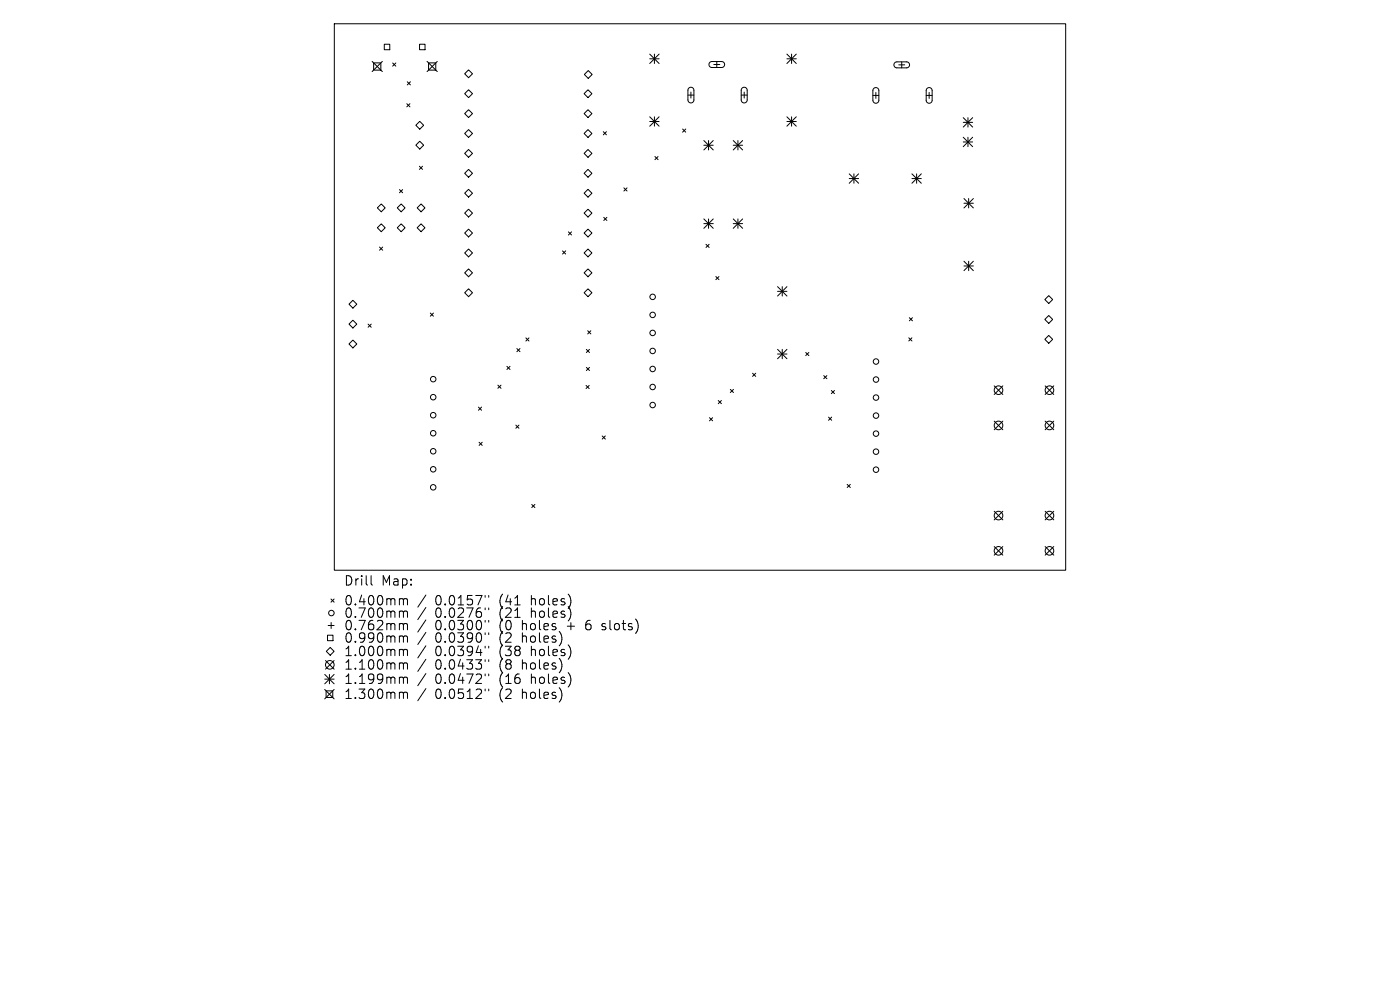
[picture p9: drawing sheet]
<svg xmlns="http://www.w3.org/2000/svg" width="297mm" height="210mm" viewBox="0 0 297 210" stroke-linecap="round" stroke-linejoin="round" font-family="sans-serif">
<g fill="none" stroke="#000" stroke-width=".21">
<path d="M70.9 5h155.2v116h-155.2zM81.5 9.4h1.2v1.1h-1.2zM83.3 13.4l.7 .6M84 13.4l-.7 .6M86.4 17.3l.7 .7M87.1 17.3l-.7 .7M89 9.4h1.2v1.1h-1.2zM99.4 14.8l.8 .8-.8 .9-.8-.9zM99.4 19l.8 .9-.8 .8-.8-.8zM123.9 19.9l.8-.9 .9 .9-.9 .8zM124.8 15l.8 .8-.8 .8-.8-.8zM137.8 11.5l2 2"/>
<path d="M137.8 12.5h2M138.8 11.5v2M139.8 11.5l-2 2M146.1 18.7l.6-.2 .5 .5v2.3l-.2 .3-.3 .2-.5-.1-.3-.4v-2.2zM146.6 19.5v1.3M150.6 13.2l.4-.1h2.2l.4 .2 .1 .5-.2 .3-.3 .2h-2.3l-.5-.4zM151.4 13.7h1.3M152.1 13.1v1.2M157.4 18.7l.6-.2 .5 .5v2.3l-.2 .3-.3 .2-.5-.1-.2-.4-.1-2.2zM157.9 19.5v1.3M166.9 12.5h2M166.9 11.5l2 2"/>
<path d="M167.9 11.5v2M168.9 11.5l-2 2M185.4 18.8l.6-.2 .4 .5v2.3l-.1 .3-.4 .2-.5-.1-.2-.4v-2.2zM185.8 19.6v1.3M189.8 13.3l.4-.2h2.2l.4 .3 .1 .5-.1 .3-.4 .2h-2.2l-.5-.4zM190.7 13.8h1.2M191.3 13.1v1.3M196.7 18.8l.6-.2 .4 .5v2.3l-.1 .3-.4 .2-.4-.1-.3-.4v-2.2zM197.1 19.6v1.3M86.3 22l.7 .7M87 22l-.7 .7M88.2 26.6l.8-.9 .9 .9-.9 .8z"/>
<path d="M89 35.3l.6 .6M89 30l.9 .8-.9 .8-.8-.8zM89.6 35.3l-.6 .6M99.4 23.3l.8 .8-.8 .8-.8-.8zM99.4 27.5l.8 .8-.8 .8-.8-.8zM99.4 31.7l.8 .8-.8 .9-.8-.9zM99.4 35.9l.8 .9-.8 .8-.8-.8zM123.9 28.3l.8-.8 .9 .8-.9 .8zM123.9 32.5l.8-.8 .9 .8-.9 .9zM124.7 23.3l.9 .8-.9 .8-.8-.8zM124.7 35.9l.9 .9-.9 .8-.8-.8zM128 27.9l.7 .7"/>
<path d="M128.7 27.9l-.7 .7M132.4 39.9l.6 .6M133 39.9l-.6 .6M137.8 24.8l2 2M137.8 25.8h2M138.8 24.8v2M138.9 33.2l.7 .7M139.6 33.2l-.7 .7M139.8 24.8l-2 2M144.8 27.4l.7 .6M145.5 27.4l-.7 .6M145.9 20.2h1.3"/>
<path d="M149.3 29.8l2 2M149.3 30.8h2M150.3 29.8v2M151.3 29.8l-2 2M155.6 30.8h1.9M155.6 29.8l1.9 2M156.5 29.8v2M157.2 20.2h1.3M157.5 29.8l-1.9 2M166.9 25.8h2M166.9 24.8l2 2M167.9 24.8v2"/>
<path d="M168.9 24.8l-2 2M180.2 36.9l2 2M180.2 37.9h2M181.2 36.9v2M182.2 36.9l-2 2M185.2 20.2h1.2M193.5 37.9h2M193.5 36.9l2 2M194.5 36.9v2M195.5 36.9l-2 2M196.5 20.2h1.2M204.3 25l2 2"/>
<path d="M204.3 26h2M204.3 29.1l2 2M204.3 30.1h2M205.3 25v2M205.3 29.1v2M206.3 25l-2 2M206.3 29.1l-2 2M80.1 44.1l.8-.8 .8 .8-.8 .8zM80.1 48.3l.8-.8 .8 .8-.8 .9zM80.5 52.4l.7 .7M81.2 52.4l-.7 .7M84.3 44.1l.8-.8 .8 .8-.8 .8z"/>
<path d="M84.7 40.2l.7 .7M85.1 47.5l.8 .8-.8 .9-.8-.9zM85.4 40.2l-.7 .7M89.3 43.3l.9 .8-.9 .8-.8-.8zM89.3 47.5l.9 .8-.9 .9-.8-.9zM99.4 40.2l.8 .8-.8 .8-.8-.8zM99.4 44.4l.8 .8-.8 .8-.8-.8zM99.4 48.6l.8 .8-.8 .9-.8-.9zM99.4 52.8l.8 .9-.8 .8-.8-.8zM99.4 57l.8 .9-.8 .8-.8-.8zM119.3 53.2l.7 .7M120 53.2l-.7 .7"/>
<path d="M120.6 49.2l.7 .6M121.3 49.2l-.7 .6M123.9 41l.8-.8 .9 .8-.9 .8zM123.9 45.2l.8-.8 .9 .8-.9 .8zM123.9 49.4l.8-.8 .9 .8-.9 .9zM123.9 53.7l.8-.9 .9 .9-.9 .8zM124.7 57l.9 .9-.9 .8-.8-.8zM128.1 46.1l.6 .7M128.7 46.1l-.6 .7M149.3 46.4l2 2M149.3 47.4h2M149.8 51.8l.6 .7"/>
<path d="M150.3 46.4v2M150.4 51.8l-.6 .7M151.3 46.4l-2 2M151.9 58.7l.6 .6M152.5 58.7l-.6 .6M155.6 47.4h1.9M155.6 46.4l1.9 2M156.5 46.4v2M157.5 46.4l-1.9 2M204.5 42.1l2 2M204.5 43.1h2M204.5 55.4l2 2"/>
<path d="M204.5 56.4h2M205.5 42.1v2M205.5 55.4v2M206.5 42.1l-2 2M206.5 55.4l-2 2M74 64.5l.9-.8 .8 .8-.8 .9zM74 68.8l.9-.9 .8 .9-.8 .8zM74.9 72.1l.8 .9-.8 .8-.9-.8zM78.1 68.8l.7 .6M78.8 68.8l-.7 .6M91.3 66.4l.7 .7M92 66.4l-.7 .7"/>
<path d="M99.4 61.3l.8 .8-.8 .8-.8-.8zM107.5 77.7l.7 .7M108.2 77.7l-.7 .7M109.6 73.9l.7 .7M110.3 73.9l-.7 .7M111.6 71.7l.6 .6M112.2 71.7l-.6 .6M123.9 62.1l.8-.8 .9 .8-.9 .8zM124.4 74.1l.7 .7M124.4 77.9l.7 .7M124.7 70.2l.6 .6M125.1 74.1l-.7 .7"/>
<path d="M125.1 77.9l-.7 .7M125.3 70.2l-.6 .6M159.7 79.2l.6 .6M160.3 79.2l-.6 .6M165 60.8l1.9 2M165 61.8h1.9M165 74.1l1.9 2M165 75.1h1.9M166 60.8v2M166 74.1v2M166.9 60.8l-1.9 2M166.9 74.1l-1.9 2"/>
<path d="M170.9 74.8l.7 .6M171.6 74.8l-.7 .6M174.8 79.7l.6 .6M175.4 79.7l-.6 .6M192.8 71.7l.7 .6M192.9 67.4l.7 .7M193.5 71.7l-.7 .6M193.6 67.4l-.7 .7M221.7 63.5l.8-.8 .8 .8-.8 .9zM221.7 67.8l.8-.9 .8 .9-.8 .8zM221.7 72l.8-.8 .8 .8-.8 .8zM101.5 86.4l.7 .6"/>
<path d="M101.6 93.8l.7 .7M102.2 86.4l-.7 .6M102.3 93.8l-.7 .7M105.6 81.7l.7 .7M106.3 81.7l-.7 .7M109.4 90.2l.7 .6M110.1 90.2l-.7 .6M124.3 81.8l.7 .6M125 81.8l-.7 .6M127.8 92.5l.6 .6M128.4 92.5l-.6 .6M150.5 88.6l.7 .7"/>
<path d="M151.2 88.6l-.7 .7M152.4 85l.6 .6M153 85l-.6 .6M154.9 82.6l.7 .7M155.6 82.6l-.7 .7M175.8 88.5l.6 .7M176.4 82.8l.6 .7M176.4 88.5l-.6 .7M177 82.8l-.6 .7M210.9 81.9l1.8 1.8M210.9 89.3l1.8 1.9M212.7 81.9l-1.8 1.8"/>
<path d="M212.7 89.3l-1.8 1.9M221.7 81.9l1.9 1.8M221.7 89.3l1.9 1.9M223.6 81.9l-1.9 1.8M223.6 89.3l-1.9 1.9M112.8 107l.7 .7M113.5 107l-.7 .7M179.7 102.8l.7 .6M180.4 102.8l-.7 .6M210.9 108.5l1.8 1.8M210.9 115.9l1.8 1.9M212.7 108.5l-1.8 1.8"/>
<path d="M212.7 115.9l-1.8 1.9M221.7 108.5l1.9 1.8M221.7 115.9l1.9 1.9M223.6 108.5l-1.9 1.8M223.6 115.9l-1.9 1.9M69.2 138.2l.9-.9 .8 .9-.8 .8zM69.5 134.7h1.1v1.2h-1.1zM69.6 132.7h1.3M70.2 127.1l.7 .6M70.2 132.1v1.2M70.9 127.1l-.7 .6M78.7 122.1v1.7l.3 .3"/>
<path d="M85 127l.5 .1 .1 .2M85 129.6l.5 .1 .1 .2M85 132.3l.5 .1 .1 .2M85 134.9l.5 .1 .1 .2M85 137.8h.5l.1 .2M85.6 127.3l.3-.3 .4 .1 .1 1.2M85.6 127.3v1M85.6 129.9v1.1M85.6 132.6v1M85.6 135.2v1M85.6 138v1.1M85.6 129.9l.3-.3 .4 .1 .1 1.3"/>
<path d="M85.6 132.6l.3-.3 .4 .1 .1 1.2M85.6 135.2l.3-.3 .4 .1 .1 1.2M85.6 138l.3-.2h.4l.1 1.3M90.3 126.2l-1.7 2.6M90.3 128.9l-1.7 2.5M90.3 131.5l-1.7 2.6M90.3 134.1l-1.7 2.6M90.3 137l-1.7 2.6M90.3 139.9l-1.7 2.5M102.9 126.3v.4M102.9 129v.3M102.9 131.6v.4"/>
<path d="M102.9 134.2v.4M102.9 137.1v.4M102.9 139.9v.4M103.7 126.3v.4M103.7 129v.3M103.7 131.6v.4M103.7 134.2v.4M103.7 137.1v.4M103.7 139.9v.4M127.7 133.5l.2 .1M127.8 132.4v.4M68.9 146.3l2 2"/>
<path d="M68.9 143.1l2 2M68.9 144.1h2M69.1 140.1l1.8 1.8M69.2 146.5h1.4v1.5h-1.4zM69.9 143.1v2M70.9 140.1l-1.8 1.8M70.9 143.1l-2 2M70.9 146.3l-2 2M85 140.6l.5 .1 .1 .2M85 143.6l.5 .1 .1 .2M85 146.8h.3l.3 .3M85.6 140.9v1"/>
<path d="M85.6 143.9v1.1M85.6 147.1v1.1M85.6 140.9l.3-.3 .4 .1 .1 1.2M85.6 143.9l.3-.3 .4 .1 .1 1.3M85.6 147.1l.3-.3 .4 .1 .1 1.3M90.3 142.9l-1.7 2.6M90.3 146.1l-1.7 2.5M102.9 143v.4M102.9 146.2v.4M103.7 143v.4M103.7 146.2v.4"/>
<circle cx="138.5" cy="74.4" r=".58"/>
<circle cx="138.5" cy="78.3" r=".58"/>
<circle cx="138.5" cy="66.8" r=".58"/>
<circle cx="138.5" cy="70.6" r=".58"/>
<circle cx="138.5" cy="63" r=".58"/>
<circle cx="185.8" cy="76.7" r=".58"/>
<circle cx="91.9" cy="80.4" r=".58"/>
<circle cx="91.9" cy="84.3" r=".58"/>
<circle cx="91.9" cy="88.1" r=".58"/>
<circle cx="91.9" cy="99.6" r=".58"/>
<circle cx="91.9" cy="95.7" r=".58"/>
<circle cx="91.9" cy="91.9" r=".58"/>
<circle cx="138.5" cy="82.1" r=".58"/>
<circle cx="138.5" cy="85.9" r=".58"/>
<circle cx="185.8" cy="84.3" r=".58"/>
<circle cx="185.8" cy="88.2" r=".58"/>
<circle cx="185.8" cy="80.5" r=".58"/>
<circle cx="185.8" cy="95.8" r=".58"/>
<circle cx="185.8" cy="99.6" r=".58"/>
<circle cx="185.8" cy="92" r=".58"/>
<circle cx="211.8" cy="82.8" r=".91"/>
<circle cx="211.8" cy="90.2" r=".91"/>
<circle cx="222.6" cy="82.8" r=".91"/>
<circle cx="222.6" cy="90.2" r=".91"/>
<circle cx="91.9" cy="103.4" r=".58"/>
<circle cx="211.8" cy="116.9" r=".91"/>
<circle cx="211.8" cy="109.4" r=".91"/>
<circle cx="222.6" cy="116.9" r=".91"/>
<circle cx="222.6" cy="109.4" r=".91"/>
<circle cx="70.3" cy="130" r=".58"/>
<circle cx="70" cy="141" r=".91"/>
</g>
<path d="M78.9 13l2.2 2.2M79.3 13.3h1.5v1.6h-1.5zM81.1 13l-2.2 2.2M90.6 13l2.2 2.2M90.9 13.3h1.5v1.6h-1.5zM92.8 13l-2.2 2.2" fill="none" stroke="#000" stroke-width=".22"/>
<g font-size="2.8">
<text x="72.9" y="124.5">Drill</text>
<text x="80.9" y="124.5">Map:</text>
<text x="72.9" y="128.7">0.400mm</text>
<text x="72.9" y="131.3">0.700mm</text>
<text x="92.3" y="128.7">0.0157&quot;</text>
<text x="92.3" y="131.3">0.0276&quot;</text>
<text x="106.1" y="128.7">(41</text>
<text x="106.1" y="131.3">(21</text>
<text x="112.9" y="128.7">holes)</text>
<text x="112.9" y="131.3">holes)</text>
<text x="72.9" y="134">0.762mm</text>
<text x="72.9" y="136.6">0.990mm</text>
<text x="92.3" y="134">0.0300&quot;</text>
<text x="92.3" y="136.6">0.0390&quot;</text>
<text x="106.1" y="134">(0</text>
<text x="106.1" y="136.6">(2</text>
<text x="111" y="134">holes</text>
<text x="111" y="136.6">holes)</text>
<text x="120.7" y="134">+</text>
<text x="124.9" y="134">6</text>
<text x="128.6" y="134">slots)</text>
<text x="72.9" y="139.5">1.000mm</text>
<text x="72.9" y="142.3">1.100mm</text>
<text x="92.3" y="139.5">0.0394&quot;</text>
<text x="92.3" y="142.3">0.0433&quot;</text>
<text x="106.1" y="139.5">(38</text>
<text x="106.1" y="142.3">(8</text>
<text x="111" y="142.3">holes)</text>
<text x="112.9" y="139.5">holes)</text>
<text x="72.9" y="145.4">1.199mm</text>
<text x="72.9" y="148.6">1.300mm</text>
<text x="92.3" y="145.4">0.0472&quot;</text>
<text x="92.3" y="148.6">0.0512&quot;</text>
<text x="106.1" y="145.4">(16</text>
<text x="106.1" y="148.6">(2</text>
<text x="111" y="148.6">holes)</text>
<text x="112.9" y="145.4">holes)</text>
</g>
</svg>
